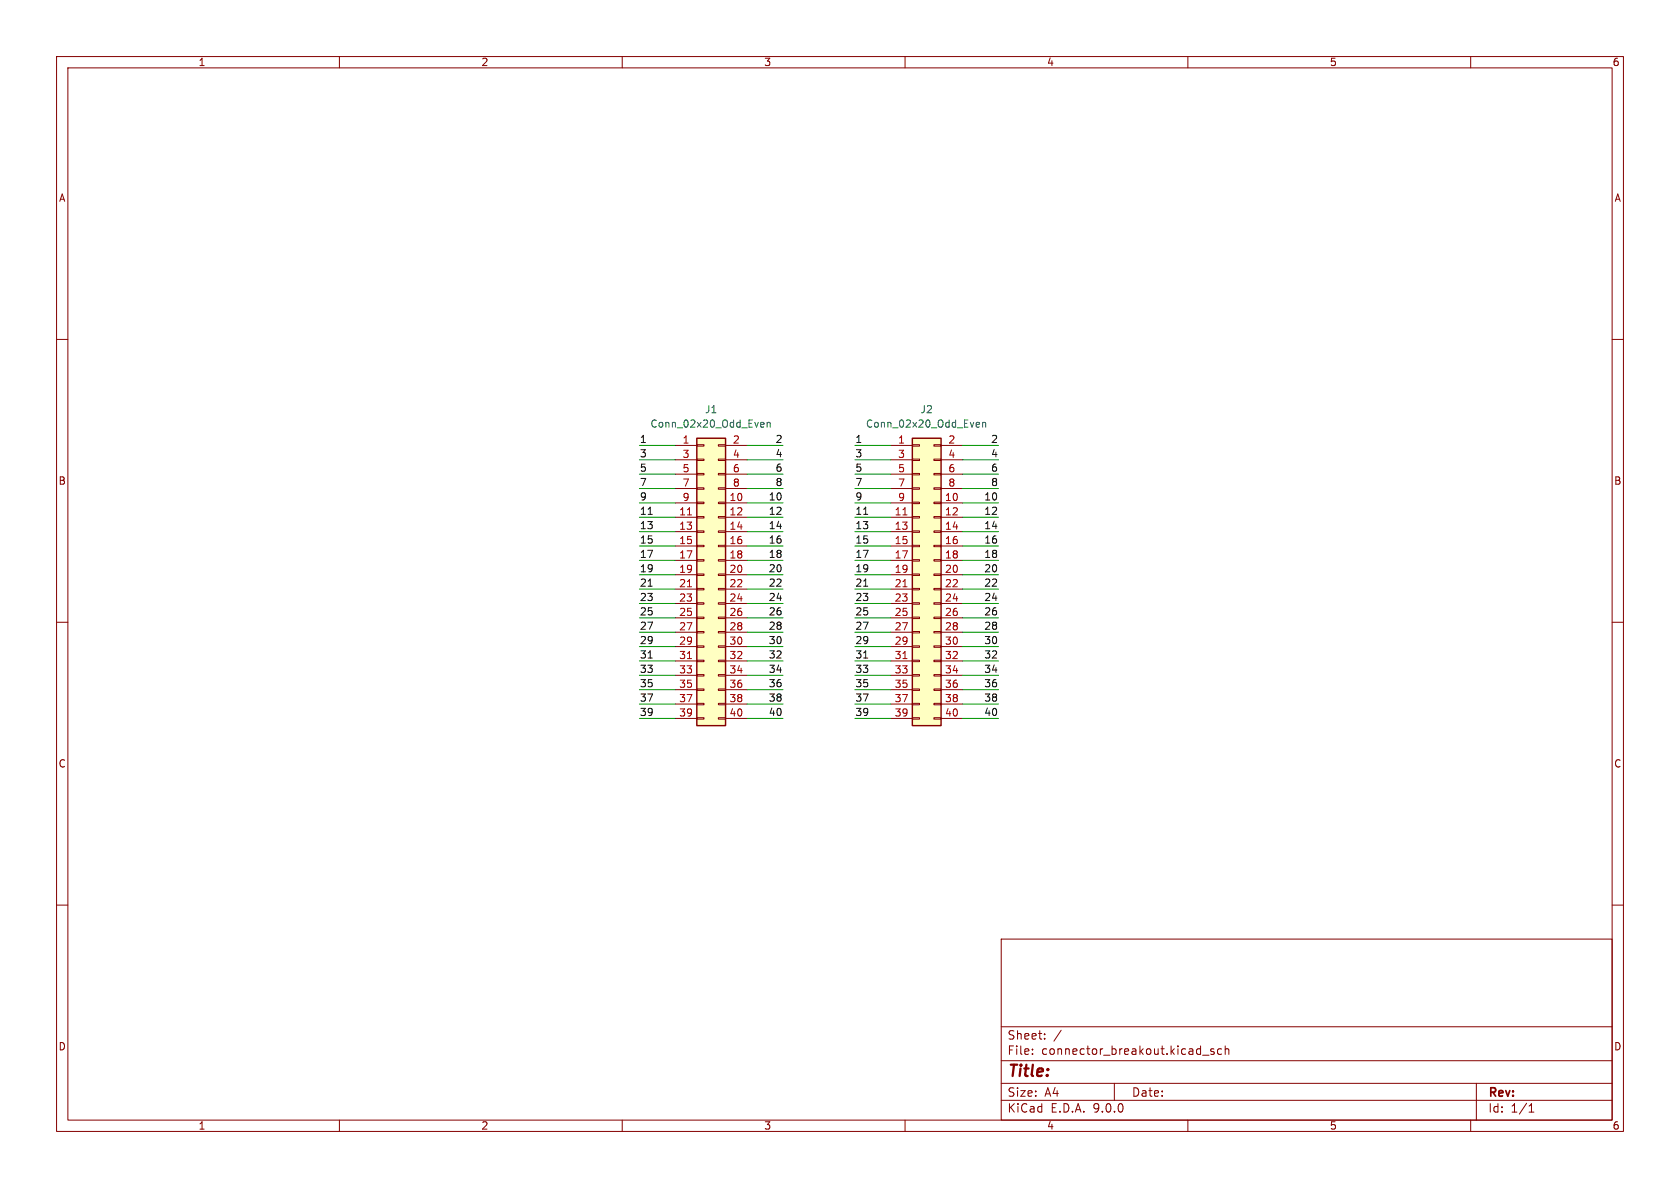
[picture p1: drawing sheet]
(kicad_sch (version 20230121) (generator eeschema)

 (paper "A4")

 (lib_symbols
  (symbol "Connector_Generic:Conn_02x20_Odd_Even" (pin_names (offset 1.016) hide) (in_bom yes) (on_board yes)
   (property "Reference" "J" (at 1.27 25.4 0) (effects (font (size 1.27 1.27))))
   (property "Value" "Conn_02x20_Odd_Even" (at 1.27 -27.94 0) (effects (font (size 1.27 1.27))))
   (property "Footprint" "" (at 0 0 0) (effects (font (size 1.27 1.27)) hide))
   (property "Datasheet" "~" (at 0 0 0) (effects (font (size 1.27 1.27)) hide))
   (symbol "Conn_02x20_Odd_Even_1_1"
    (rectangle (start -1.27 -25.273) (end 0 -25.527) (stroke (width 0.1524) (type default)) (fill (type none)))
    (rectangle (start -1.27 -22.733) (end 0 -22.987) (stroke (width 0.1524) (type default)) (fill (type none)))
    (rectangle (start -1.27 -20.193) (end 0 -20.447) (stroke (width 0.1524) (type default)) (fill (type none)))
    (rectangle (start -1.27 -17.653) (end 0 -17.907) (stroke (width 0.1524) (type default)) (fill (type none)))
    (rectangle (start -1.27 -15.113) (end 0 -15.367) (stroke (width 0.1524) (type default)) (fill (type none)))
    (rectangle (start -1.27 -12.573) (end 0 -12.827) (stroke (width 0.1524) (type default)) (fill (type none)))
    (rectangle (start -1.27 -10.033) (end 0 -10.287) (stroke (width 0.1524) (type default)) (fill (type none)))
    (rectangle (start -1.27 -7.493) (end 0 -7.747) (stroke (width 0.1524) (type default)) (fill (type none)))
    (rectangle (start -1.27 -4.953) (end 0 -5.207) (stroke (width 0.1524) (type default)) (fill (type none)))
    (rectangle (start -1.27 -2.413) (end 0 -2.667) (stroke (width 0.1524) (type default)) (fill (type none)))
    (rectangle (start -1.27 0.127) (end 0 -0.127) (stroke (width 0.1524) (type default)) (fill (type none)))
    (rectangle (start -1.27 2.667) (end 0 2.413) (stroke (width 0.1524) (type default)) (fill (type none)))
    (rectangle (start -1.27 5.207) (end 0 4.953) (stroke (width 0.1524) (type default)) (fill (type none)))
    (rectangle (start -1.27 7.747) (end 0 7.493) (stroke (width 0.1524) (type default)) (fill (type none)))
    (rectangle (start -1.27 10.287) (end 0 10.033) (stroke (width 0.1524) (type default)) (fill (type none)))
    (rectangle (start -1.27 12.827) (end 0 12.573) (stroke (width 0.1524) (type default)) (fill (type none)))
    (rectangle (start -1.27 15.367) (end 0 15.113) (stroke (width 0.1524) (type default)) (fill (type none)))
    (rectangle (start -1.27 17.907) (end 0 17.653) (stroke (width 0.1524) (type default)) (fill (type none)))
    (rectangle (start -1.27 20.447) (end 0 20.193) (stroke (width 0.1524) (type default)) (fill (type none)))
    (rectangle (start -1.27 22.987) (end 0 22.733) (stroke (width 0.1524) (type default)) (fill (type none)))
    (rectangle (start -1.27 24.13) (end 3.81 -26.67) (stroke (width 0.254) (type default)) (fill (type background)))
    (rectangle (start 3.81 -25.273) (end 2.54 -25.527) (stroke (width 0.1524) (type default)) (fill (type none)))
    (rectangle (start 3.81 -22.733) (end 2.54 -22.987) (stroke (width 0.1524) (type default)) (fill (type none)))
    (rectangle (start 3.81 -20.193) (end 2.54 -20.447) (stroke (width 0.1524) (type default)) (fill (type none)))
    (rectangle (start 3.81 -17.653) (end 2.54 -17.907) (stroke (width 0.1524) (type default)) (fill (type none)))
    (rectangle (start 3.81 -15.113) (end 2.54 -15.367) (stroke (width 0.1524) (type default)) (fill (type none)))
    (rectangle (start 3.81 -12.573) (end 2.54 -12.827) (stroke (width 0.1524) (type default)) (fill (type none)))
    (rectangle (start 3.81 -10.033) (end 2.54 -10.287) (stroke (width 0.1524) (type default)) (fill (type none)))
    (rectangle (start 3.81 -7.493) (end 2.54 -7.747) (stroke (width 0.1524) (type default)) (fill (type none)))
    (rectangle (start 3.81 -4.953) (end 2.54 -5.207) (stroke (width 0.1524) (type default)) (fill (type none)))
    (rectangle (start 3.81 -2.413) (end 2.54 -2.667) (stroke (width 0.1524) (type default)) (fill (type none)))
    (rectangle (start 3.81 0.127) (end 2.54 -0.127) (stroke (width 0.1524) (type default)) (fill (type none)))
    (rectangle (start 3.81 2.667) (end 2.54 2.413) (stroke (width 0.1524) (type default)) (fill (type none)))
    (rectangle (start 3.81 5.207) (end 2.54 4.953) (stroke (width 0.1524) (type default)) (fill (type none)))
    (rectangle (start 3.81 7.747) (end 2.54 7.493) (stroke (width 0.1524) (type default)) (fill (type none)))
    (rectangle (start 3.81 10.287) (end 2.54 10.033) (stroke (width 0.1524) (type default)) (fill (type none)))
    (rectangle (start 3.81 12.827) (end 2.54 12.573) (stroke (width 0.1524) (type default)) (fill (type none)))
    (rectangle (start 3.81 15.367) (end 2.54 15.113) (stroke (width 0.1524) (type default)) (fill (type none)))
    (rectangle (start 3.81 17.907) (end 2.54 17.653) (stroke (width 0.1524) (type default)) (fill (type none)))
    (rectangle (start 3.81 20.447) (end 2.54 20.193) (stroke (width 0.1524) (type default)) (fill (type none)))
    (rectangle (start 3.81 22.987) (end 2.54 22.733) (stroke (width 0.1524) (type default)) (fill (type none)))
    (pin passive line (at -5.08 22.86 0) (length 3.81) (name "Pin_1" (effects (font (size 1.27 1.27)))) (number "1" (effects (font (size 1.27 1.27)))))
    (pin passive line (at 7.62 12.7 180) (length 3.81) (name "Pin_10" (effects (font (size 1.27 1.27)))) (number "10" (effects (font (size 1.27 1.27)))))
    (pin passive line (at -5.08 10.16 0) (length 3.81) (name "Pin_11" (effects (font (size 1.27 1.27)))) (number "11" (effects (font (size 1.27 1.27)))))
    (pin passive line (at 7.62 10.16 180) (length 3.81) (name "Pin_12" (effects (font (size 1.27 1.27)))) (number "12" (effects (font (size 1.27 1.27)))))
    (pin passive line (at -5.08 7.62 0) (length 3.81) (name "Pin_13" (effects (font (size 1.27 1.27)))) (number "13" (effects (font (size 1.27 1.27)))))
    (pin passive line (at 7.62 7.62 180) (length 3.81) (name "Pin_14" (effects (font (size 1.27 1.27)))) (number "14" (effects (font (size 1.27 1.27)))))
    (pin passive line (at -5.08 5.08 0) (length 3.81) (name "Pin_15" (effects (font (size 1.27 1.27)))) (number "15" (effects (font (size 1.27 1.27)))))
    (pin passive line (at 7.62 5.08 180) (length 3.81) (name "Pin_16" (effects (font (size 1.27 1.27)))) (number "16" (effects (font (size 1.27 1.27)))))
    (pin passive line (at -5.08 2.54 0) (length 3.81) (name "Pin_17" (effects (font (size 1.27 1.27)))) (number "17" (effects (font (size 1.27 1.27)))))
    (pin passive line (at 7.62 2.54 180) (length 3.81) (name "Pin_18" (effects (font (size 1.27 1.27)))) (number "18" (effects (font (size 1.27 1.27)))))
    (pin passive line (at -5.08 0 0) (length 3.81) (name "Pin_19" (effects (font (size 1.27 1.27)))) (number "19" (effects (font (size 1.27 1.27)))))
    (pin passive line (at 7.62 22.86 180) (length 3.81) (name "Pin_2" (effects (font (size 1.27 1.27)))) (number "2" (effects (font (size 1.27 1.27)))))
    (pin passive line (at 7.62 0 180) (length 3.81) (name "Pin_20" (effects (font (size 1.27 1.27)))) (number "20" (effects (font (size 1.27 1.27)))))
    (pin passive line (at -5.08 -2.54 0) (length 3.81) (name "Pin_21" (effects (font (size 1.27 1.27)))) (number "21" (effects (font (size 1.27 1.27)))))
    (pin passive line (at 7.62 -2.54 180) (length 3.81) (name "Pin_22" (effects (font (size 1.27 1.27)))) (number "22" (effects (font (size 1.27 1.27)))))
    (pin passive line (at -5.08 -5.08 0) (length 3.81) (name "Pin_23" (effects (font (size 1.27 1.27)))) (number "23" (effects (font (size 1.27 1.27)))))
    (pin passive line (at 7.62 -5.08 180) (length 3.81) (name "Pin_24" (effects (font (size 1.27 1.27)))) (number "24" (effects (font (size 1.27 1.27)))))
    (pin passive line (at -5.08 -7.62 0) (length 3.81) (name "Pin_25" (effects (font (size 1.27 1.27)))) (number "25" (effects (font (size 1.27 1.27)))))
    (pin passive line (at 7.62 -7.62 180) (length 3.81) (name "Pin_26" (effects (font (size 1.27 1.27)))) (number "26" (effects (font (size 1.27 1.27)))))
    (pin passive line (at -5.08 -10.16 0) (length 3.81) (name "Pin_27" (effects (font (size 1.27 1.27)))) (number "27" (effects (font (size 1.27 1.27)))))
    (pin passive line (at 7.62 -10.16 180) (length 3.81) (name "Pin_28" (effects (font (size 1.27 1.27)))) (number "28" (effects (font (size 1.27 1.27)))))
    (pin passive line (at -5.08 -12.7 0) (length 3.81) (name "Pin_29" (effects (font (size 1.27 1.27)))) (number "29" (effects (font (size 1.27 1.27)))))
    (pin passive line (at -5.08 20.32 0) (length 3.81) (name "Pin_3" (effects (font (size 1.27 1.27)))) (number "3" (effects (font (size 1.27 1.27)))))
    (pin passive line (at 7.62 -12.7 180) (length 3.81) (name "Pin_30" (effects (font (size 1.27 1.27)))) (number "30" (effects (font (size 1.27 1.27)))))
    (pin passive line (at -5.08 -15.24 0) (length 3.81) (name "Pin_31" (effects (font (size 1.27 1.27)))) (number "31" (effects (font (size 1.27 1.27)))))
    (pin passive line (at 7.62 -15.24 180) (length 3.81) (name "Pin_32" (effects (font (size 1.27 1.27)))) (number "32" (effects (font (size 1.27 1.27)))))
    (pin passive line (at -5.08 -17.78 0) (length 3.81) (name "Pin_33" (effects (font (size 1.27 1.27)))) (number "33" (effects (font (size 1.27 1.27)))))
    (pin passive line (at 7.62 -17.78 180) (length 3.81) (name "Pin_34" (effects (font (size 1.27 1.27)))) (number "34" (effects (font (size 1.27 1.27)))))
    (pin passive line (at -5.08 -20.32 0) (length 3.81) (name "Pin_35" (effects (font (size 1.27 1.27)))) (number "35" (effects (font (size 1.27 1.27)))))
    (pin passive line (at 7.62 -20.32 180) (length 3.81) (name "Pin_36" (effects (font (size 1.27 1.27)))) (number "36" (effects (font (size 1.27 1.27)))))
    (pin passive line (at -5.08 -22.86 0) (length 3.81) (name "Pin_37" (effects (font (size 1.27 1.27)))) (number "37" (effects (font (size 1.27 1.27)))))
    (pin passive line (at 7.62 -22.86 180) (length 3.81) (name "Pin_38" (effects (font (size 1.27 1.27)))) (number "38" (effects (font (size 1.27 1.27)))))
    (pin passive line (at -5.08 -25.4 0) (length 3.81) (name "Pin_39" (effects (font (size 1.27 1.27)))) (number "39" (effects (font (size 1.27 1.27)))))
    (pin passive line (at 7.62 20.32 180) (length 3.81) (name "Pin_4" (effects (font (size 1.27 1.27)))) (number "4" (effects (font (size 1.27 1.27)))))
    (pin passive line (at 7.62 -25.4 180) (length 3.81) (name "Pin_40" (effects (font (size 1.27 1.27)))) (number "40" (effects (font (size 1.27 1.27)))))
    (pin passive line (at -5.08 17.78 0) (length 3.81) (name "Pin_5" (effects (font (size 1.27 1.27)))) (number "5" (effects (font (size 1.27 1.27)))))
    (pin passive line (at 7.62 17.78 180) (length 3.81) (name "Pin_6" (effects (font (size 1.27 1.27)))) (number "6" (effects (font (size 1.27 1.27)))))
    (pin passive line (at -5.08 15.24 0) (length 3.81) (name "Pin_7" (effects (font (size 1.27 1.27)))) (number "7" (effects (font (size 1.27 1.27)))))
    (pin passive line (at 7.62 15.24 180) (length 3.81) (name "Pin_8" (effects (font (size 1.27 1.27)))) (number "8" (effects (font (size 1.27 1.27)))))
    (pin passive line (at -5.08 12.7 0) (length 3.81) (name "Pin_9" (effects (font (size 1.27 1.27)))) (number "9" (effects (font (size 1.27 1.27))))))))


 (wire (pts (xy 151.13 99.06) (xy 157.48 99.06)) (stroke (width 0) (type default)))
 (wire (pts (xy 151.13 121.92) (xy 157.48 121.92)) (stroke (width 0) (type default)))
 (wire (pts (xy 113.03 91.44) (xy 119.38 91.44)) (stroke (width 0) (type default)))
 (wire (pts (xy 151.13 111.76) (xy 157.48 111.76)) (stroke (width 0) (type default)))
 (wire (pts (xy 132.08 99.06) (xy 138.43 99.06)) (stroke (width 0) (type default)))
 (wire (pts (xy 132.08 119.38) (xy 138.43 119.38)) (stroke (width 0) (type default)))
 (wire (pts (xy 151.13 101.6) (xy 157.48 101.6)) (stroke (width 0) (type default)))
 (wire (pts (xy 170.18 116.84) (xy 176.53 116.84)) (stroke (width 0) (type default)))
 (wire (pts (xy 170.18 99.06) (xy 176.53 99.06)) (stroke (width 0) (type default)))
 (wire (pts (xy 113.03 99.06) (xy 119.38 99.06)) (stroke (width 0) (type default)))
 (wire (pts (xy 132.08 86.36) (xy 138.43 86.36)) (stroke (width 0) (type default)))
 (wire (pts (xy 170.18 93.98) (xy 176.53 93.98)) (stroke (width 0) (type default)))
 (wire (pts (xy 151.13 116.84) (xy 157.48 116.84)) (stroke (width 0) (type default)))
 (wire (pts (xy 113.03 96.52) (xy 119.38 96.52)) (stroke (width 0) (type default)))
 (wire (pts (xy 113.03 116.84) (xy 119.38 116.84)) (stroke (width 0) (type default)))
 (wire (pts (xy 132.08 114.3) (xy 138.43 114.3)) (stroke (width 0) (type default)))
 (wire (pts (xy 132.08 111.76) (xy 138.43 111.76)) (stroke (width 0) (type default)))
 (wire (pts (xy 170.18 106.68) (xy 176.53 106.68)) (stroke (width 0) (type default)))
 (wire (pts (xy 170.18 91.44) (xy 176.53 91.44)) (stroke (width 0) (type default)))
 (wire (pts (xy 151.13 96.52) (xy 157.48 96.52)) (stroke (width 0) (type default)))
 (wire (pts (xy 113.03 119.38) (xy 119.38 119.38)) (stroke (width 0) (type default)))
 (wire (pts (xy 151.13 78.74) (xy 157.48 78.74)) (stroke (width 0) (type default)))
 (wire (pts (xy 170.18 127) (xy 176.53 127)) (stroke (width 0) (type default)))
 (wire (pts (xy 170.18 88.9) (xy 176.53 88.9)) (stroke (width 0) (type default)))
 (wire (pts (xy 132.08 109.22) (xy 138.43 109.22)) (stroke (width 0) (type default)))
 (wire (pts (xy 151.13 114.3) (xy 157.48 114.3)) (stroke (width 0) (type default)))
 (wire (pts (xy 132.08 124.46) (xy 138.43 124.46)) (stroke (width 0) (type default)))
 (wire (pts (xy 170.18 109.22) (xy 176.53 109.22)) (stroke (width 0) (type default)))
 (wire (pts (xy 170.18 121.92) (xy 176.53 121.92)) (stroke (width 0) (type default)))
 (wire (pts (xy 151.13 127) (xy 157.48 127)) (stroke (width 0) (type default)))
 (wire (pts (xy 113.03 86.36) (xy 119.38 86.36)) (stroke (width 0) (type default)))
 (wire (pts (xy 132.08 83.82) (xy 138.43 83.82)) (stroke (width 0) (type default)))
 (wire (pts (xy 113.03 81.28) (xy 119.38 81.28)) (stroke (width 0) (type default)))
 (wire (pts (xy 113.03 111.76) (xy 119.38 111.76)) (stroke (width 0) (type default)))
 (wire (pts (xy 151.13 109.22) (xy 157.48 109.22)) (stroke (width 0) (type default)))
 (wire (pts (xy 151.13 88.9) (xy 157.48 88.9)) (stroke (width 0) (type default)))
 (wire (pts (xy 113.03 121.92) (xy 119.38 121.92)) (stroke (width 0) (type default)))
 (wire (pts (xy 113.03 106.68) (xy 119.38 106.68)) (stroke (width 0) (type default)))
 (wire (pts (xy 170.18 86.36) (xy 176.53 86.36)) (stroke (width 0) (type default)))
 (wire (pts (xy 170.18 78.74) (xy 176.53 78.74)) (stroke (width 0) (type default)))
 (wire (pts (xy 151.13 91.44) (xy 157.48 91.44)) (stroke (width 0) (type default)))
 (wire (pts (xy 132.08 78.74) (xy 138.43 78.74)) (stroke (width 0) (type default)))
 (wire (pts (xy 132.08 81.28) (xy 138.43 81.28)) (stroke (width 0) (type default)))
 (wire (pts (xy 170.18 111.76) (xy 176.53 111.76)) (stroke (width 0) (type default)))
 (wire (pts (xy 151.13 119.38) (xy 157.48 119.38)) (stroke (width 0) (type default)))
 (wire (pts (xy 151.13 83.82) (xy 157.48 83.82)) (stroke (width 0) (type default)))
 (wire (pts (xy 113.03 83.82) (xy 119.38 83.82)) (stroke (width 0) (type default)))
 (wire (pts (xy 170.18 101.6) (xy 176.53 101.6)) (stroke (width 0) (type default)))
 (wire (pts (xy 113.03 101.6) (xy 119.38 101.6)) (stroke (width 0) (type default)))
 (wire (pts (xy 113.03 127) (xy 119.38 127)) (stroke (width 0) (type default)))
 (wire (pts (xy 151.13 81.28) (xy 157.48 81.28)) (stroke (width 0) (type default)))
 (wire (pts (xy 151.13 106.68) (xy 157.48 106.68)) (stroke (width 0) (type default)))
 (wire (pts (xy 132.08 104.14) (xy 138.43 104.14)) (stroke (width 0) (type default)))
 (wire (pts (xy 170.18 119.38) (xy 176.53 119.38)) (stroke (width 0) (type default)))
 (wire (pts (xy 132.08 106.68) (xy 138.43 106.68)) (stroke (width 0) (type default)))
 (wire (pts (xy 170.18 104.14) (xy 176.53 104.14)) (stroke (width 0) (type default)))
 (wire (pts (xy 132.08 116.84) (xy 138.43 116.84)) (stroke (width 0) (type default)))
 (wire (pts (xy 113.03 124.46) (xy 119.38 124.46)) (stroke (width 0) (type default)))
 (wire (pts (xy 170.18 114.3) (xy 176.53 114.3)) (stroke (width 0) (type default)))
 (wire (pts (xy 132.08 101.6) (xy 138.43 101.6)) (stroke (width 0) (type default)))
 (wire (pts (xy 113.03 109.22) (xy 119.38 109.22)) (stroke (width 0) (type default)))
 (wire (pts (xy 132.08 121.92) (xy 138.43 121.92)) (stroke (width 0) (type default)))
 (wire (pts (xy 113.03 104.14) (xy 119.38 104.14)) (stroke (width 0) (type default)))
 (wire (pts (xy 170.18 96.52) (xy 176.53 96.52)) (stroke (width 0) (type default)))
 (wire (pts (xy 151.13 86.36) (xy 157.48 86.36)) (stroke (width 0) (type default)))
 (wire (pts (xy 151.13 124.46) (xy 157.48 124.46)) (stroke (width 0) (type default)))
 (wire (pts (xy 170.18 83.82) (xy 176.53 83.82)) (stroke (width 0) (type default)))
 (wire (pts (xy 170.18 124.46) (xy 176.53 124.46)) (stroke (width 0) (type default)))
 (wire (pts (xy 170.18 81.28) (xy 176.53 81.28)) (stroke (width 0) (type default)))
 (wire (pts (xy 132.08 96.52) (xy 138.43 96.52)) (stroke (width 0) (type default)))
 (wire (pts (xy 132.08 93.98) (xy 138.43 93.98)) (stroke (width 0) (type default)))
 (wire (pts (xy 113.03 78.74) (xy 119.38 78.74)) (stroke (width 0) (type default)))
 (wire (pts (xy 113.03 114.3) (xy 119.38 114.3)) (stroke (width 0) (type default)))
 (wire (pts (xy 132.08 127) (xy 138.43 127)) (stroke (width 0) (type default)))
 (wire (pts (xy 113.03 88.9) (xy 119.38 88.9)) (stroke (width 0) (type default)))
 (wire (pts (xy 113.03 93.98) (xy 119.38 93.98)) (stroke (width 0) (type default)))
 (wire (pts (xy 132.08 88.9) (xy 138.43 88.9)) (stroke (width 0) (type default)))
 (wire (pts (xy 151.13 93.98) (xy 157.48 93.98)) (stroke (width 0) (type default)))
 (wire (pts (xy 132.08 91.44) (xy 138.43 91.44)) (stroke (width 0) (type default)))
 (wire (pts (xy 151.13 104.14) (xy 157.48 104.14)) (stroke (width 0) (type default)))

 (label "12" (at 138.43 91.44 180) (fields_autoplaced) (effects (font (size 1.27 1.27)) (justify right bottom)))
 (label "28" (at 138.43 111.76 180) (fields_autoplaced) (effects (font (size 1.27 1.27)) (justify right bottom)))
 (label "38" (at 176.53 124.46 180) (fields_autoplaced) (effects (font (size 1.27 1.27)) (justify right bottom)))
 (label "10" (at 138.43 88.9 180) (fields_autoplaced) (effects (font (size 1.27 1.27)) (justify right bottom)))
 (label "37" (at 113.03 124.46 0) (fields_autoplaced) (effects (font (size 1.27 1.27)) (justify left bottom)))
 (label "23" (at 113.03 106.68 0) (fields_autoplaced) (effects (font (size 1.27 1.27)) (justify left bottom)))
 (label "30" (at 176.53 114.3 180) (fields_autoplaced) (effects (font (size 1.27 1.27)) (justify right bottom)))
 (label "35" (at 113.03 121.92 0) (fields_autoplaced) (effects (font (size 1.27 1.27)) (justify left bottom)))
 (label "28" (at 176.53 111.76 180) (fields_autoplaced) (effects (font (size 1.27 1.27)) (justify right bottom)))
 (label "26" (at 176.53 109.22 180) (fields_autoplaced) (effects (font (size 1.27 1.27)) (justify right bottom)))
 (label "35" (at 151.13 121.92 0) (fields_autoplaced) (effects (font (size 1.27 1.27)) (justify left bottom)))
 (label "36" (at 176.53 121.92 180) (fields_autoplaced) (effects (font (size 1.27 1.27)) (justify right bottom)))
 (label "10" (at 176.53 88.9 180) (fields_autoplaced) (effects (font (size 1.27 1.27)) (justify right bottom)))
 (label "17" (at 151.13 99.06 0) (fields_autoplaced) (effects (font (size 1.27 1.27)) (justify left bottom)))
 (label "26" (at 138.43 109.22 180) (fields_autoplaced) (effects (font (size 1.27 1.27)) (justify right bottom)))
 (label "39" (at 113.03 127 0) (fields_autoplaced) (effects (font (size 1.27 1.27)) (justify left bottom)))
 (label "14" (at 176.53 93.98 180) (fields_autoplaced) (effects (font (size 1.27 1.27)) (justify right bottom)))
 (label "31" (at 151.13 116.84 0) (fields_autoplaced) (effects (font (size 1.27 1.27)) (justify left bottom)))
 (label "29" (at 151.13 114.3 0) (fields_autoplaced) (effects (font (size 1.27 1.27)) (justify left bottom)))
 (label "30" (at 138.43 114.3 180) (fields_autoplaced) (effects (font (size 1.27 1.27)) (justify right bottom)))
 (label "25" (at 113.03 109.22 0) (fields_autoplaced) (effects (font (size 1.27 1.27)) (justify left bottom)))
 (label "23" (at 151.13 106.68 0) (fields_autoplaced) (effects (font (size 1.27 1.27)) (justify left bottom)))
 (label "12" (at 176.53 91.44 180) (fields_autoplaced) (effects (font (size 1.27 1.27)) (justify right bottom)))
 (label "27" (at 151.13 111.76 0) (fields_autoplaced) (effects (font (size 1.27 1.27)) (justify left bottom)))
 (label "21" (at 151.13 104.14 0) (fields_autoplaced) (effects (font (size 1.27 1.27)) (justify left bottom)))
 (label "33" (at 151.13 119.38 0) (fields_autoplaced) (effects (font (size 1.27 1.27)) (justify left bottom)))
 (label "9" (at 113.03 88.9 0) (fields_autoplaced) (effects (font (size 1.27 1.27)) (justify left bottom)))
 (label "5" (at 151.13 83.82 0) (fields_autoplaced) (effects (font (size 1.27 1.27)) (justify left bottom)))
 (label "24" (at 138.43 106.68 180) (fields_autoplaced) (effects (font (size 1.27 1.27)) (justify right bottom)))
 (label "16" (at 138.43 96.52 180) (fields_autoplaced) (effects (font (size 1.27 1.27)) (justify right bottom)))
 (label "4" (at 138.43 81.28 180) (fields_autoplaced) (effects (font (size 1.27 1.27)) (justify right bottom)))
 (label "37" (at 151.13 124.46 0) (fields_autoplaced) (effects (font (size 1.27 1.27)) (justify left bottom)))
 (label "16" (at 176.53 96.52 180) (fields_autoplaced) (effects (font (size 1.27 1.27)) (justify right bottom)))
 (label "1" (at 113.03 78.74 0) (fields_autoplaced) (effects (font (size 1.27 1.27)) (justify left bottom)))
 (label "33" (at 113.03 119.38 0) (fields_autoplaced) (effects (font (size 1.27 1.27)) (justify left bottom)))
 (label "13" (at 151.13 93.98 0) (fields_autoplaced) (effects (font (size 1.27 1.27)) (justify left bottom)))
 (label "13" (at 113.03 93.98 0) (fields_autoplaced) (effects (font (size 1.27 1.27)) (justify left bottom)))
 (label "24" (at 176.53 106.68 180) (fields_autoplaced) (effects (font (size 1.27 1.27)) (justify right bottom)))
 (label "8" (at 138.43 86.36 180) (fields_autoplaced) (effects (font (size 1.27 1.27)) (justify right bottom)))
 (label "18" (at 176.53 99.06 180) (fields_autoplaced) (effects (font (size 1.27 1.27)) (justify right bottom)))
 (label "27" (at 113.03 111.76 0) (fields_autoplaced) (effects (font (size 1.27 1.27)) (justify left bottom)))
 (label "25" (at 151.13 109.22 0) (fields_autoplaced) (effects (font (size 1.27 1.27)) (justify left bottom)))
 (label "7" (at 151.13 86.36 0) (fields_autoplaced) (effects (font (size 1.27 1.27)) (justify left bottom)))
 (label "17" (at 113.03 99.06 0) (fields_autoplaced) (effects (font (size 1.27 1.27)) (justify left bottom)))
 (label "3" (at 113.03 81.28 0) (fields_autoplaced) (effects (font (size 1.27 1.27)) (justify left bottom)))
 (label "1" (at 151.13 78.74 0) (fields_autoplaced) (effects (font (size 1.27 1.27)) (justify left bottom)))
 (label "5" (at 113.03 83.82 0) (fields_autoplaced) (effects (font (size 1.27 1.27)) (justify left bottom)))
 (label "4" (at 176.53 81.28 180) (fields_autoplaced) (effects (font (size 1.27 1.27)) (justify right bottom)))
 (label "21" (at 113.03 104.14 0) (fields_autoplaced) (effects (font (size 1.27 1.27)) (justify left bottom)))
 (label "14" (at 138.43 93.98 180) (fields_autoplaced) (effects (font (size 1.27 1.27)) (justify right bottom)))
 (label "19" (at 113.03 101.6 0) (fields_autoplaced) (effects (font (size 1.27 1.27)) (justify left bottom)))
 (label "11" (at 113.03 91.44 0) (fields_autoplaced) (effects (font (size 1.27 1.27)) (justify left bottom)))
 (label "40" (at 176.53 127 180) (fields_autoplaced) (effects (font (size 1.27 1.27)) (justify right bottom)))
 (label "18" (at 138.43 99.06 180) (fields_autoplaced) (effects (font (size 1.27 1.27)) (justify right bottom)))
 (label "3" (at 151.13 81.28 0) (fields_autoplaced) (effects (font (size 1.27 1.27)) (justify left bottom)))
 (label "40" (at 138.43 127 180) (fields_autoplaced) (effects (font (size 1.27 1.27)) (justify right bottom)))
 (label "34" (at 176.53 119.38 180) (fields_autoplaced) (effects (font (size 1.27 1.27)) (justify right bottom)))
 (label "15" (at 151.13 96.52 0) (fields_autoplaced) (effects (font (size 1.27 1.27)) (justify left bottom)))
 (label "22" (at 176.53 104.14 180) (fields_autoplaced) (effects (font (size 1.27 1.27)) (justify right bottom)))
 (label "15" (at 113.03 96.52 0) (fields_autoplaced) (effects (font (size 1.27 1.27)) (justify left bottom)))
 (label "39" (at 151.13 127 0) (fields_autoplaced) (effects (font (size 1.27 1.27)) (justify left bottom)))
 (label "6" (at 176.53 83.82 180) (fields_autoplaced) (effects (font (size 1.27 1.27)) (justify right bottom)))
 (label "20" (at 138.43 101.6 180) (fields_autoplaced) (effects (font (size 1.27 1.27)) (justify right bottom)))
 (label "8" (at 176.53 86.36 180) (fields_autoplaced) (effects (font (size 1.27 1.27)) (justify right bottom)))
 (label "36" (at 138.43 121.92 180) (fields_autoplaced) (effects (font (size 1.27 1.27)) (justify right bottom)))
 (label "34" (at 138.43 119.38 180) (fields_autoplaced) (effects (font (size 1.27 1.27)) (justify right bottom)))
 (label "20" (at 176.53 101.6 180) (fields_autoplaced) (effects (font (size 1.27 1.27)) (justify right bottom)))
 (label "32" (at 176.53 116.84 180) (fields_autoplaced) (effects (font (size 1.27 1.27)) (justify right bottom)))
 (label "6" (at 138.43 83.82 180) (fields_autoplaced) (effects (font (size 1.27 1.27)) (justify right bottom)))
 (label "19" (at 151.13 101.6 0) (fields_autoplaced) (effects (font (size 1.27 1.27)) (justify left bottom)))
 (label "32" (at 138.43 116.84 180) (fields_autoplaced) (effects (font (size 1.27 1.27)) (justify right bottom)))
 (label "22" (at 138.43 104.14 180) (fields_autoplaced) (effects (font (size 1.27 1.27)) (justify right bottom)))
 (label "29" (at 113.03 114.3 0) (fields_autoplaced) (effects (font (size 1.27 1.27)) (justify left bottom)))
 (label "38" (at 138.43 124.46 180) (fields_autoplaced) (effects (font (size 1.27 1.27)) (justify right bottom)))
 (label "2" (at 176.53 78.74 180) (fields_autoplaced) (effects (font (size 1.27 1.27)) (justify right bottom)))
 (label "2" (at 138.43 78.74 180) (fields_autoplaced) (effects (font (size 1.27 1.27)) (justify right bottom)))
 (label "11" (at 151.13 91.44 0) (fields_autoplaced) (effects (font (size 1.27 1.27)) (justify left bottom)))
 (label "31" (at 113.03 116.84 0) (fields_autoplaced) (effects (font (size 1.27 1.27)) (justify left bottom)))
 (label "9" (at 151.13 88.9 0) (fields_autoplaced) (effects (font (size 1.27 1.27)) (justify left bottom)))
 (label "7" (at 113.03 86.36 0) (fields_autoplaced) (effects (font (size 1.27 1.27)) (justify left bottom)))

 (symbol (lib_id "Connector_Generic:Conn_02x20_Odd_Even") (at 162.56 101.6 0) (unit 1) (in_bom yes) (on_board yes) (dnp no) (fields_autoplaced)
  (property "Reference" "J2" (at 163.83 72.39 0) (effects (font (size 1.27 1.27))))
  (property "Value" "Conn_02x20_Odd_Even" (at 163.83 74.93 0) (effects (font (size 1.27 1.27))))
  (property "Footprint" "custom_parts:AXK5F40" (at 162.56 101.6 0) (effects (font (size 1.27 1.27)) hide))
  (property "Datasheet" "~" (at 162.56 101.6 0) (effects (font (size 1.27 1.27)) hide)) (pin "1") (pin "10") (pin "11") (pin "12") (pin "13") (pin "14") (pin "15") (pin "16") (pin "17") (pin "18") (pin "19") (pin "2") (pin "20") (pin "21") (pin "22") (pin "23") (pin "24") (pin "25") (pin "26") (pin "27") (pin "28") (pin "29") (pin "3") (pin "30") (pin "31") (pin "32") (pin "33") (pin "34") (pin "35") (pin "36") (pin "37") (pin "38") (pin "39") (pin "4") (pin "40") (pin "5") (pin "6") (pin "7") (pin "8") (pin "9"))

 (symbol (lib_id "Connector_Generic:Conn_02x20_Odd_Even") (at 124.46 101.6 0) (unit 1) (in_bom yes) (on_board yes) (dnp no) (fields_autoplaced)
  (property "Reference" "J1" (at 125.73 72.39 0) (effects (font (size 1.27 1.27))))
  (property "Value" "Conn_02x20_Odd_Even" (at 125.73 74.93 0) (effects (font (size 1.27 1.27))))
  (property "Footprint" "Connector_PinHeader_2.54mm:PinHeader_2x20_P2.54mm_Vertical" (at 124.46 101.6 0) (effects (font (size 1.27 1.27)) hide))
  (property "Datasheet" "~" (at 124.46 101.6 0) (effects (font (size 1.27 1.27)) hide)) (pin "1") (pin "10") (pin "11") (pin "12") (pin "13") (pin "14") (pin "15") (pin "16") (pin "17") (pin "18") (pin "19") (pin "2") (pin "20") (pin "21") (pin "22") (pin "23") (pin "24") (pin "25") (pin "26") (pin "27") (pin "28") (pin "29") (pin "3") (pin "30") (pin "31") (pin "32") (pin "33") (pin "34") (pin "35") (pin "36") (pin "37") (pin "38") (pin "39") (pin "4") (pin "40") (pin "5") (pin "6") (pin "7") (pin "8") (pin "9"))

 (sheet_instances (path "" (page "1"))))
